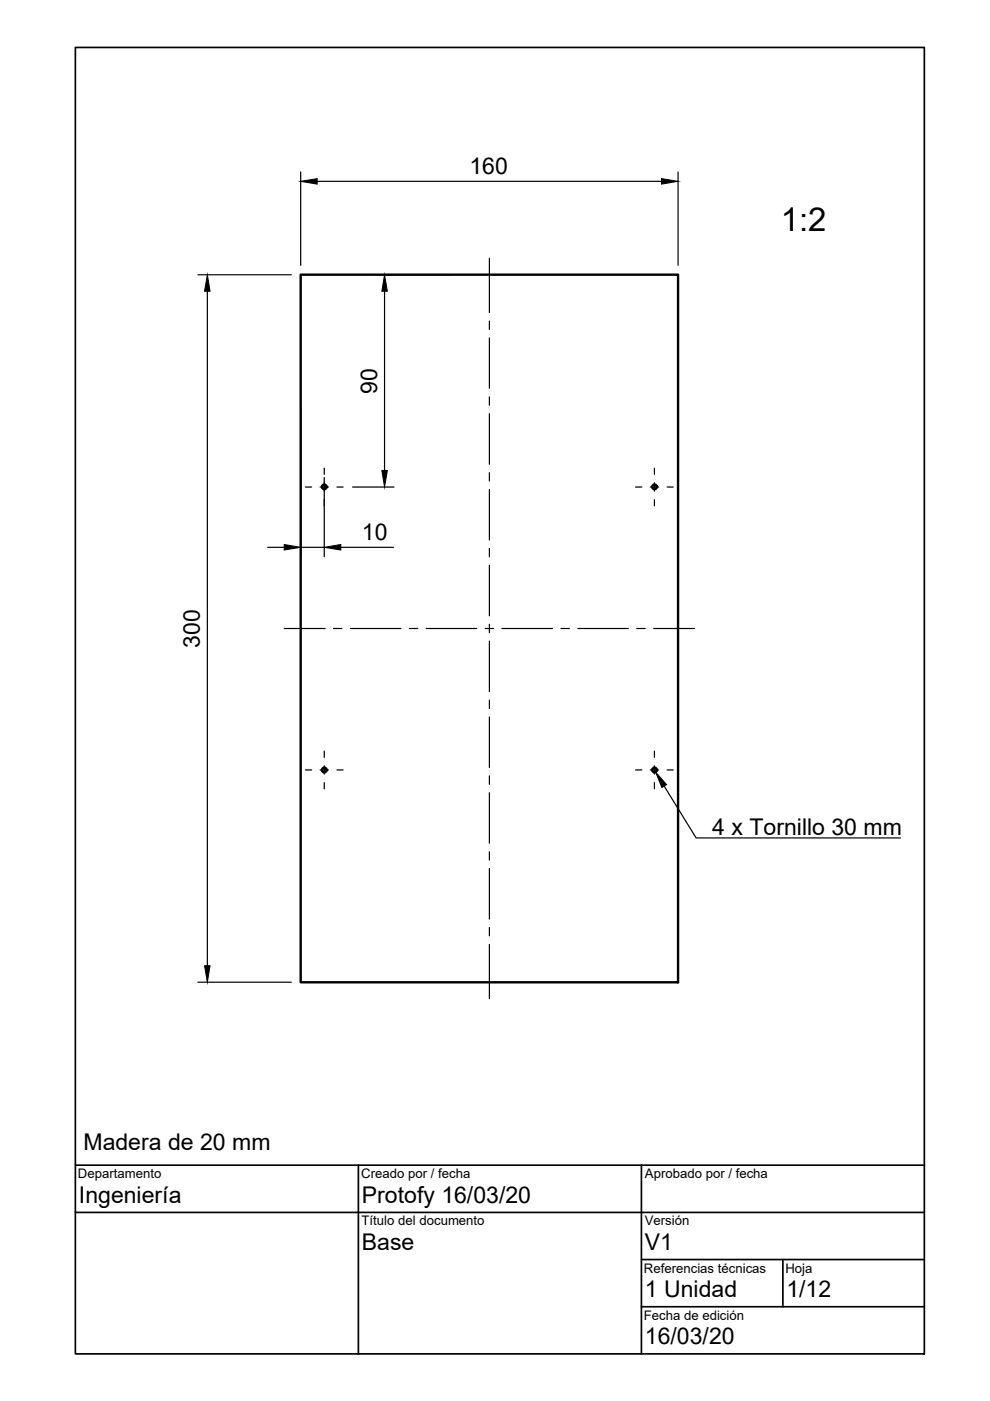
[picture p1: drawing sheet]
<svg xmlns="http://www.w3.org/2000/svg" width="210mm" height="297mm" viewBox="0 0 210 297" stroke-linecap="round" stroke-linejoin="round" font-family="sans-serif">
<!-- layer: Visible -->
<g fill="none" stroke="#000" stroke-width=".51">
<path d="M63.8 58.2h80v150.1h-80z"/>
<circle cx="68.8" cy="103.2" r=".5"/>
<circle cx="138.8" cy="103.2" r=".5"/>
<circle cx="68.8" cy="163.3" r=".5"/>
<circle cx="138.8" cy="163.3" r=".5"/>
</g>
<!-- layer: TitleBlock -->
<path d="M16 10.1h180v276.9h-180zM16 257.1h180M16 247h180M76 247v40M136 247v40M136 267h60M136 277.1h60M166 267v10.1" fill="none" stroke="#000" stroke-width=".36"/>
<!-- layer: Dimensions -->
<g fill="none" stroke="#000" stroke-width=".25">
<path d="M63.8 36.5v19.7M67.2 38.4h73.1M143.8 36.5v19.7M42 58.3h19.8M79.5 58.3h16.6M44 61.8v143M81.5 61.8v37.9M63.8 86.3v31.7M56.7 116h3.6M63.8 116h4.9M68.7 101.2v16.8M72.3 116h11.1"/>
<path d="M74.8 103.3h8.7M42 208.2h19.8"/>
</g>
<path d="M63.8 38.4l3.4-.5v1.1zM140.3 37.9l3.5 .5-3.5 .6zM44 58.3l.5 3.5h-1.1zM81.5 58.3l.6 3.5h-1.1zM81 99.7h1.1l-.6 3.6zM60.3 115.5l3.5 .5-3.5 .6zM68.7 116l3.6-.5v1.1zM43.4 204.8h1.1l-.5 3.4z" fill="#000" stroke="#000" stroke-width=".21"/>
<!-- layer: Center Lines -->
<g fill="none" stroke="#000" stroke-width=".25">
<path d="M103.8 54.7v11.6M103.8 68.1v1.8M103.8 71.6v10.7M68.7 99.3v1.3M103.8 84.1v1.8M103.8 87.7v10.7M138.7 99.3v1.3M64.7 103.3h1.4M67.9 103.3h1.7M68.7 102.3v1.8M68.7 105.9v1.4M71.4 103.3h1.3"/>
<path d="M103.8 100.2v1.8M103.8 103.8v10.7M103.8 116.3v1.8M103.8 119.9v10.7M134.7 103.3h1.4M137.9 103.3h1.7M138.7 102.3v1.8M138.7 105.9v1.4M141.4 103.3h1.3M60.3 133.3h8.6M70.7 133.3h1.8M74.3 133.3h10.7"/>
<path d="M86.8 133.3h1.8M90.4 133.3h10.7M102.9 133.3h1.7M103.8 132.4v1.7M103.8 135.9v10.7M106.4 133.3h10.8M118.9 133.3h1.8M122.5 133.3h10.7M135 133.3h1.8M138.6 133.3h8.7M68.7 159.2v1.4M103.8 148.4v1.8"/>
<path d="M103.8 152v10.7M138.7 159.2v1.4M64.7 163.2h1.4M67.9 163.2h1.7M68.7 162.4v1.7M68.7 165.9v1.3M71.4 163.2h1.3M103.8 164.5v1.8M103.8 168.1v10.7M134.7 163.2h1.4M137.9 163.2h1.7M138.7 162.4v1.7"/>
<path d="M138.7 165.9v1.3M141.4 163.2h1.3M103.8 180.6v1.8M103.8 184.1v10.8M103.8 196.6v1.8M103.8 200.2v11.5"/>
</g>
<!-- layer: Annotations -->
<path d="M139 163.7l2.3 2.7-1 .6z" fill="#000" stroke="#000" stroke-width=".21"/>
<path d="M140.8 166.7l6.8 11h43.3" fill="none" stroke="#000" stroke-width=".25"/>
<text font-size="7" x="165.5" y="49">1:2</text>
<g font-size="4.9">
<text x="99.5" y="36.9">160</text>
<text x="80" y="83.4" transform="rotate(-90 80 83.4)">90</text>
<text x="76.7" y="114.5">10</text>
<text x="42.4" y="137.3" transform="rotate(-90 42.4 137.3)">300</text>
<text x="151" y="176.9">4 x Tornillo 30 mm</text>
<text x="17.7" y="243.9">Madera de 20 mm</text>
<text x="16.7" y="255">Ingeniería</text>
<text x="76.7" y="255">Protofy 16/03/20</text>
<text x="76.7" y="265.1">Base</text>
<text x="136.7" y="265.1">V1</text>
<text x="136.7" y="275">1 Unidad</text>
<text x="166.7" y="275">1/12</text>
<text x="136.7" y="285.1">16/03/20</text>
</g>
<g font-size="2.8">
<text x="16.5" y="249.8">Departamento</text>
<text x="76.6" y="249.8">Creado por / fecha</text>
<text x="136.7" y="249.8">Aprobado por / fecha</text>
<text x="76.7" y="259.8">Título del documento</text>
<text x="136.7" y="259.8">Versión</text>
<text x="136.5" y="269.8">Referencias técnicas</text>
<text x="166.5" y="269.8">Hoja</text>
<text x="136.5" y="279.8">Fecha de edición</text>
</g>
</svg>
